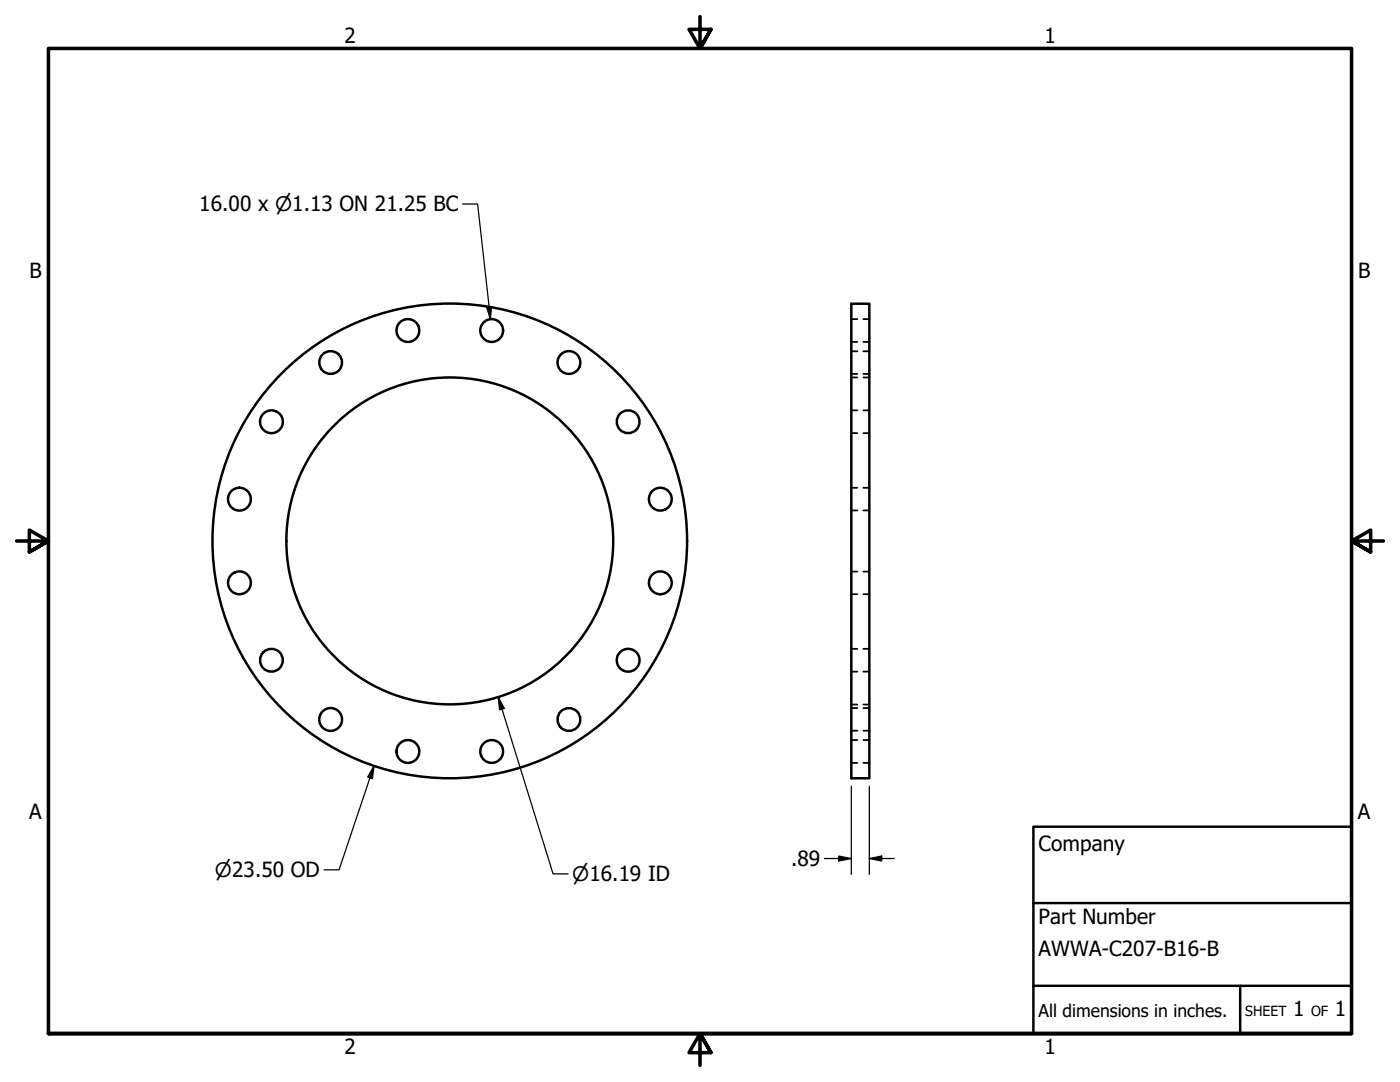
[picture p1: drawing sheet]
<svg xmlns="http://www.w3.org/2000/svg" width="279mm" height="216mm" viewBox="0 0 279 216" stroke-linecap="round" stroke-linejoin="round" font-family="sans-serif">
<!-- layer: Visible (ANSI) -->
<g fill="none" stroke="#000" stroke-width=".49">
<path d="M169.9 60.6h3.6v94.7h-3.6z"/>
<circle cx="66" cy="72.3" r="2.28"/>
<circle cx="81.4" cy="66" r="2.28"/>
<circle cx="98.1" cy="66" r="2.28"/>
<circle cx="113.5" cy="72.3" r="2.28"/>
<circle cx="47.8" cy="99.6" r="2.28"/>
<circle cx="54.2" cy="84.2" r="2.28"/>
<circle cx="125.4" cy="84.2" r="2.28"/>
<circle cx="131.8" cy="99.6" r="2.28"/>
<circle cx="47.8" cy="116.3" r="2.28"/>
<circle cx="89.8" cy="107.9" r="47.4"/>
<circle cx="89.8" cy="107.9" r="32.6"/>
<circle cx="131.8" cy="116.3" r="2.28"/>
<circle cx="54.2" cy="131.7" r="2.28"/>
<circle cx="125.4" cy="131.7" r="2.28"/>
<circle cx="66" cy="143.6" r="2.28"/>
<circle cx="81.4" cy="149.9" r="2.28"/>
<circle cx="98.1" cy="149.9" r="2.28"/>
<circle cx="113.5" cy="143.6" r="2.28"/>
</g>
<!-- layer: Hidden (ANSI) -->
<g fill="none" stroke="#000" stroke-width=".35">
<path d="M169.9 75.3h1.2M169.9 74.6h1.2M169.9 70.1h1.2M169.9 68.2h1.2M169.9 63.7h1.2M172.3 75.3h1.2M172.3 74.6h1.2M172.3 70.1h1.2M172.3 68.2h1.2M172.3 63.7h1.2M169.9 86.4h1.2M169.9 81.9h1.2"/>
<path d="M169.9 97.3h1.2M172.3 86.4h1.2M172.3 81.9h1.2M172.3 97.3h1.2M169.9 101.8h1.2M169.9 118.6h1.2M169.9 114.1h1.2M172.3 101.8h1.2M172.3 118.6h1.2M172.3 114.1h1.2M169.9 134h1.2M169.9 129.5h1.2"/>
<path d="M172.3 134h1.2M172.3 129.5h1.2M169.9 140.6h1.2M169.9 145.8h1.2M169.9 141.3h1.2M169.9 152.2h1.2M169.9 147.7h1.2M172.3 140.6h1.2M172.3 145.8h1.2M172.3 141.3h1.2M172.3 152.2h1.2M172.3 147.7h1.2"/>
</g>
<!-- layer: Border (ANSI) -->
<path d="M139.7 3.3v6.4l-2.2-3.8h4.4l-2.2 3.8 2.2-3.8M3.3 107.9h6.4l-3.8-2.1v4.3l3.8-2.2-3.8 2.2M276.1 107.9h-6.4l3.8-2.1v4.3l-3.8-2.2 3.8 2.2M9.7 206.2v-196.5h260v196.5h-260h260M141.9 210l-2.2-3.8 2.2 3.8h-4.4l2.2-3.8v6.4" fill="none" stroke="#000" stroke-width=".71"/>
<!-- layer: Title (ANSI) -->
<path d="M206.2 165h63.5v41.2h-63.5zM206.2 196.7h63.5M206.2 180.2h63.5M247.5 196.7v9.5" fill="none" stroke="#000" stroke-width=".49"/>
<!-- layer: Dimension (ANSI) -->
<path d="M92.3 40.7h3l2.6 23M97.1 61.3l1-.1-.2 2.5zM99.4 139.1l1.2 2.3-.9 .2zM99.4 139.1l11 35.3h3M74.6 152.8l-.3 2.6-.9-.4zM74.6 152.8l-6.9 20.8h-3M169.9 156.9v17.6M173.5 156.9v17.6M164.5 171.3h5.4M167.4 170.8l2.5 .5-2.5 .5zM173.5 171.3l2.5-.5v1zM173.5 171.3h5" fill="none" stroke="#000" stroke-width=".25"/>
<g fill="#000">
<path d="M97.1 61.3l1-.1-.2 2.5z" fill-rule="evenodd"/>
<path d="M74.6 152.8l-.3 2.6-.9-.4z" fill-rule="evenodd"/>
<path d="M99.4 139.1l1.2 2.3-.9 .2z" fill-rule="evenodd"/>
<path d="M167.4 170.8l2.5 .5-2.5 .5z" fill-rule="evenodd"/>
<path d="M173.5 171.3l2.5-.5v1z" fill-rule="evenodd"/>
</g>
<g font-size="4.2">
<text x="68.7" y="8.6">2</text>
<text x="208.4" y="8.6">1</text>
<text x="39.8" y="42.2">16.00 x ⌀1.13 ON 21.25 BC</text>
<text x="5.9" y="55.5">B</text>
<text x="271" y="55.5">B</text>
<text x="5.8" y="163.4">A</text>
<text x="271" y="163.4">A</text>
<text x="157.9" y="172.8">.89</text>
<text x="207.3" y="169.8">Company</text>
<text x="207.3" y="184.4">Part Number</text>
<text x="207.3" y="190.7">AWWA-C207-B16-B</text>
<text x="258.1" y="202.8">1</text>
<text x="266.4" y="202.8">1</text>
<text x="68.7" y="210.3">2</text>
<text x="208.4" y="210.3">1</text>
</g>
<g font-size="4">
<text x="42.9" y="175">⌀23.50 OD</text>
<text x="114.2" y="175.9">⌀16.19 ID</text>
</g>
<text font-size="3.5" x="207.3" y="202.9">All dimensions in inches.</text>
<g font-size="2.8">
<text x="248.5" y="202.8">SHEET</text>
<text x="261.7" y="202.8">OF</text>
</g>
</svg>
